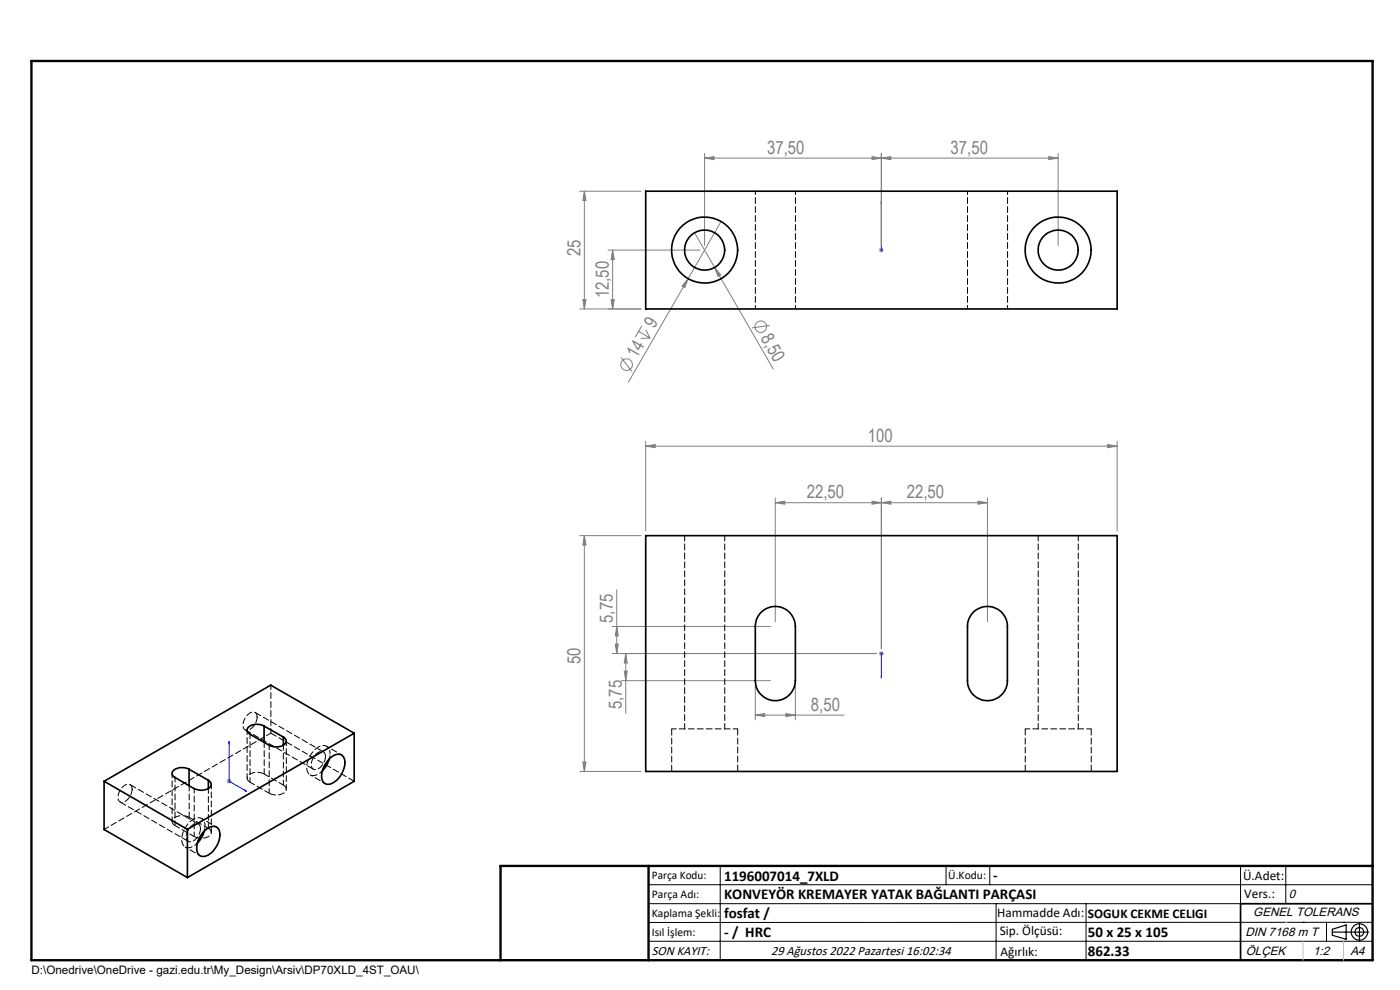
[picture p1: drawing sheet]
<svg xmlns="http://www.w3.org/2000/svg" width="297mm" height="210mm" viewBox="0 0 297 210" stroke-linecap="round" stroke-linejoin="round" font-family="sans-serif">
<g fill="none" stroke="#808080" stroke-width=".21">
<path d="M149.5 33.5l2-.3v.7zM149.5 32.6v19.5M149.5 33.5h75M185 33.2l2 .3-2 .4zM187 33.5l2-.3v.7zM187 32.6v19.5M222.5 33.2l2 .3-2 .4zM224.5 32.6v19.5M123 40.6h13M124 40.6l.3 1.9h-.7zM124 40.6v24.9M129 53h19.5"/>
<path d="M130 53l.3 2.1h-.7zM130 53v12.5M146 59.1l-.7 1.9-.6-.3zM146 59.1l-12.7 22M147.4 49.4l4.2 7.3M151.6 56.7l1.3 1.6-.6 .3zM151.6 56.7l12.4 21.6M153 47l-7 12.1M186.5 53h1M186.6 52.7l.7 .7M187 52.6v.9M187.3 52.7l-.7 .7"/>
<path d="M123 65.5h13M123.6 63.6h.7l-.3 1.9zM129.6 63.6h.7l-.3 1.9zM131.8 75.8l2.3 3M135.5 70.3l2.4 1.4M136.2 69.1l-1.4 2.4M137 69.9l.9 1.8M137.9 71.7l-2 .1M163.3 69l-3.8 .6M137 94.6l2-.3v.7zM137 93.6v19M137 94.6h100"/>
<path d="M235 94.3l2 .3-2 .4zM237 93.6v19M123 113.6h13M124 113.6l.3 2h-.7zM124 113.6v50M164.5 106.6l2-.3v.7zM164.5 105.6v26.3M164.5 106.6h45M185 106.3l2 .3-2 .4zM187 106.6l2-.3v.7zM187 105.6v32M207.5 106.3l2 .3-2 .4z"/>
<path d="M209.5 105.6v26.3M129.9 138.6h56.1M129.9 132.9h33.6M130.5 136.6h.7l-.4 2zM130.8 132.9l.4 2h-.7zM130.8 125.1v13.5M132.8 138.6l.3 2h-.7zM132.8 138.6v12.7M186.5 138.6h1M186.6 138.3l.7 .7M187 138.1v1M187.3 138.3l-.7 .7"/>
<path d="M131.8 144.4h31.7M132.4 142.4h.7l-.3 2zM160.2 151.7l2-.3v.6zM160.2 145.4v7.3M160.2 151.7h18.9M166.7 151.4l2 .3-2 .3zM168.7 145.4v7.3M48.1 165.7h1M48.3 165.4l.7 .7M48.6 165.2v1M49 165.4l-.7 .7M123 163.6h13"/>
<path d="M123.6 161.6h.7l-.3 2z"/>
<circle cx="132.9" cy="77.3" r="1.23"/>
<circle cx="161.4" cy="69.3" r="1.24"/>
</g>
<g fill="none" stroke="#000" stroke-width=".25">
<path d="M282.6 197.7h7.8M282.6 197.1l3-.9v3l-3-.8zM288.4 195.8v3.8M106.2 203.7h185"/>
<circle cx="288.4" cy="197.7" r="1.74"/>
<circle cx="288.4" cy="197.7" r=".93"/>
</g>
<path d="M187 52.9v.3zM187 42.7v.5v-.5M187 53h.1M187 42.7v10.3M187 138.5v.3zM187 138.6h.1M187 138.6v5.2M48.6 157.3l.1 .5-.2-.2zM48.6 157.3v8.4l3.7 2.1M187 143.8v-.5v.5M51.9 167.5l.4 .3-.4-.1z" fill="none" stroke="#00f" stroke-width=".21"/>
<g fill="none" stroke="#000" stroke-width=".21">
<path d="M137.6 187.7h153.6M137.6 191.7h153.6M137.6 199.7h153.6M152.8 183.7v20M200.7 183.7v4M210 183.7v4M211.3 191.7v12M230.4 191.7v12M263.2 183.7v20M272.8 183.7v8M276.4 195.6h.1M281.4 195.6v4.1"/>
<path d="M285 195.6h.1M291.2 195.6l-153.6 .1"/>
</g>
<path d="M291.2 191.7h-28v12" fill="none" stroke="#000" stroke-width=".35"/>
<path d="M6.7 12.9h284.5v190.8h-284.5zM137.6 183.7v20M291.2 183.7h-185v20" fill="none" stroke="#000" stroke-width=".5"/>
<path d="M276.4 199.7v4M285 199.7v4" fill="none" stroke="#c0c0c0" stroke-width=".21"/>
<path d="M272.8 195.6h.1" fill="none" stroke="#c0c0c0" stroke-width=".25"/>
<g fill="#00f">
<path d="M187 52.9v.3zM187 42.7v.5z"/>
<path d="M51.9 167.5l.4 .3-.4-.1zM48.6 157.3l.1 .5-.2-.2z"/>
<path d="M187 143.3v.5zM187 138.5v.3z"/>
</g>
<g fill="#808080">
<path d="M146 59.1l-.7 1.9-.6-.3z"/>
<path d="M151.6 56.7l1.3 1.6-.6 .3z"/>
<path d="M149.5 33.5l2-.3v.7zM185 33.2l2 .3-2 .4zM187 33.5l2-.3v.7zM222.5 33.2l2 .3-2 .4zM164.5 106.6l2-.3v.7zM185 106.3l2 .3-2 .4zM137 94.6l2-.3v.7zM235 94.3l2 .3-2 .4zM187 106.6l2-.3v.7zM207.5 106.3l2 .3-2 .4zM160.2 151.7l2-.3v.6zM166.7 151.4l2 .3-2 .3z"/>
<path d="M123.6 63.6h.7l-.3 1.9zM124 40.6l.3 1.9h-.7zM123.6 161.6h.7l-.3 2zM124 113.6l.3 2h-.7zM130.5 136.6h.7l-.4 2zM130.8 132.9l.4 2h-.7z"/>
<path d="M130 53l.3 2.1h-.7zM129.6 63.6h.7l-.3 1.9zM132.8 138.6l.3 2h-.7zM132.4 142.4h.7l-.3 2z"/>
</g>
<g fill="none" stroke="#000" stroke-width=".35">
<path d="M137 40.6h100v24.9h-100zM137 113.6h100v50h-100zM161.6 129.7a4.3 4.3 0 0 1 4.6-.7 4.3 4.3 0 0 1 2.5 3.9v11.5a4.3 4.3 0 0 1-4.2 4.2 4.3 4.3 0 0 1-4.3-4.2v-11.5a4.1 4.1 0 0 1 1.4-3.2zM206.6 129.7a4.3 4.3 0 0 1 4.6-.7 4.3 4.3 0 0 1 2.5 3.9v11.5a4.2 4.2 0 0 1-4.2 4.2 4.2 4.2 0 0 1-4.3-4.2v-11.5a4.2 4.2 0 0 1 1.4-3.2zM56 154a2.77 2.77 0 0 0-3.5 .6v.6l.5 .5 4.1 2.4a2.83 2.83 0 0 0 3.6-.6l-.1-.6-.5-.6M56 154l4.1 2.3M56 154v3.5M60.1 156.3v1.8M75.1 155.5v10.2l-35.3 20.5M75.1 155.5l-35.3 20.4M75.1 155.5l-17.7-10.2-35.3 20.4M22.1 165.7l17.7 10.2"/>
<path d="M22.1 165.7v10.3l17.7 10.2M39.8 175.9v10.3M40.1 163.2a2.77 2.77 0 0 0-3.6 .6v.4l.4 .6 4.3 2.5a2.89 2.89 0 0 0 3.6-.7l-.1-.6-.5-.5M40.1 163.2l4.1 2.3M40.1 163.2v3.4M43.3 176.3a2.13 2.13 0 0 1 2.9-.7 3.8 3.8 0 0 1-.7 4.6 2.59 2.59 0 0 1-3.2 1.2 3.1 3.1 0 0 1 0-3.7zM43.3 176.3a5.8 5.8 0 0 1-1.4 2.5M44.2 165.5v1.8M69.8 161a2.09 2.09 0 0 1 2.9-.7 3.3 3.3 0 0 1-.2 3.8 3.2 3.2 0 0 1-3.5 2.2 2.36 2.36 0 0 1-.5-3.1l.5-1.2zM69.8 161a6.4 6.4 0 0 1-1.4 2.5"/>
<circle cx="149.5" cy="53" r="7"/>
<circle cx="149.5" cy="53.1" r="4.3"/>
<circle cx="224.5" cy="53" r="7"/>
<circle cx="224.5" cy="53.1" r="4.3"/>
</g>
<path d="M160.2 40.5v25M205.2 40.5v25M168.7 65.5v-25M213.7 65.5v-25M70 159.9a1.55 1.55 0 0 0-.9-1.7 1.55 1.55 0 0 0-1.8 .4 4.9 4.9 0 0 0-2 5.3 1.65 1.65 0 0 0 2.6 0l.5-.4M43.3 176.3l.2-1.1M43.5 175.2a1.55 1.55 0 0 0-.9-1.7 1.55 1.55 0 0 0-1.8 .4 4.9 4.9 0 0 0-2 5.3 1.65 1.65 0 0 0 2.6 0l.5-.4M69.9 161l.1-1.1" fill="none" stroke="#000" stroke-width=".21" stroke-dasharray="1.3 .6" stroke-dashoffset=".5"/>
<path d="M52.4 154.8v10.3M57.1 158.1v10.2M57.5 145.3v10.2M156.5 154.6h-14M231.5 154.6h-14M36.5 164v10.2M37.1 175.1v-10.2M41.2 167.2v10.3M44.8 176.6v-10.2M53 165.9v-10.2M60.7 167.4v-10.2" fill="none" stroke="#000" stroke-width=".21" stroke-dasharray="1.3 .6" stroke-dashoffset=".3"/>
<path d="M52 154.8l14.5 8.4M68.6 159.5l-14.5-8.4M142.5 154.6v9M217.5 154.6v9M25.5 170.1l14.5 8.4M40.1 173.4a2.84 2.84 0 0 0-3.5 .6v.6l.5 .5M41.2 177.5a2.84 2.84 0 0 0 3.6-.7l-.1-.6-.5-.5M42.1 174.8l-14.5-8.4M56.1 164.2a2.84 2.84 0 0 0-3.6 .6v.6l.5 .5M57.1 168.3a2.84 2.84 0 0 0 3.6-.6v-.6l-.6-.6M156.5 163.6v-9M231.5 163.6v-9" fill="none" stroke="#000" stroke-width=".21" stroke-dasharray="1.3 .6" stroke-dashoffset="-.1"/>
<path d="M145.2 113.6v41M220.2 113.6v41M56.1 157.5v6.7M153.7 154.6v-41M228.7 154.6v-41M40.1 166.6v6.8" fill="none" stroke="#000" stroke-width=".21" stroke-dasharray="1.3 .6" stroke-dashoffset=".1"/>
<path d="M54.5 152.1a.94 .94 0 0 0-.5-1 .94 .94 0 0 0-1.1 .2 2.88 2.88 0 0 0-1.2 3.2 1.18 1.18 0 0 0 1.9-.3l.8-1.2 .1-.9M57.5 155.5l17.6 10.2M28 167.4a.94 .94 0 0 0-.5-1 .94 .94 0 0 0-1.1 .2 2.88 2.88 0 0 0-1.2 3.3 1.18 1.18 0 0 0 1.9-.4l.6-.8 .3-1.3M42.5 175.8a.94 .94 0 0 0-.5-1 .94 .94 0 0 0-1.1 .2 2.88 2.88 0 0 0-1.2 3.2 1.18 1.18 0 0 0 1.9-.3l.6-.9 .3-1.2M69 160.5a.94 .94 0 0 0-.5-1 .94 .94 0 0 0-1.1 .2 2.88 2.88 0 0 0-1.2 3.2 1.18 1.18 0 0 0 1.9-.3l.6-.9 .3-1.2" fill="none" stroke="#000" stroke-width=".21" stroke-dasharray="1.3 .6"/>
<path d="M22.1 175.9l35.4-20.4M37.1 175.1l4.1 2.4M40.1 173.4l4.1 2.3M44.2 175.7v-8.5M53 165.9l4.1 2.4M56.1 164.2l4 2.3M60.1 166.5v-8.4" fill="none" stroke="#000" stroke-width=".21" stroke-dasharray="1.3 .6" stroke-dashoffset=".2"/>
<path d="M39.3 179.7l3.2 1.8M46 175.4l-3.2-1.8M65.8 164.4l3.2 1.8M72.5 160.1l-3.2-1.8" fill="none" stroke="#000" stroke-width=".21" stroke-dasharray="1.3 .6" stroke-dashoffset=".7"/>
<g font-size="3.9" fill="#808080">
<text x="162.7" y="32.7">37,50</text>
<text x="201.7" y="32.7">37,50</text>
<text x="123.1" y="54.3" transform="rotate(-90 123.1 54.3)">25</text>
<text x="129.1" y="63.3" transform="rotate(-90 129.1 63.3)">12,50</text>
<text x="138.9" y="69.7" transform="rotate(-60 138.9 69.7)">9</text>
<text x="161.3" y="71.7" transform="rotate(60 161.3 71.7)">8,50</text>
<text x="135.1" y="76.2" transform="rotate(-60 135.1 76.2)">14</text>
<text x="184.1" y="93.7">100</text>
<text x="171.1" y="105.7">22,50</text>
<text x="192.3" y="105.7">22,50</text>
<text x="130" y="132.1" transform="rotate(-90 130 132.1)">5,75</text>
<text x="123.1" y="140.8" transform="rotate(-90 123.1 140.8)">50</text>
<text x="131.9" y="150.4" transform="rotate(-90 131.9 150.4)">5,75</text>
<text x="172" y="150.8">8,50</text>
</g>
<g font-size="3.2">
<text x="153.6" y="186.8">1196007014_7XLD</text>
<text x="153.6" y="190.8">KONVEYÖR KREMAYER YATAK BAĞLANTI PARÇASI</text>
<text x="210.7" y="186.6">-</text>
<text x="153.6" y="194.8">fosfat /</text>
<text x="153.6" y="198.8">- / HRC</text>
<text x="230.8" y="198.7">50 x 25 x 105</text>
<text x="230.8" y="202.8">862.33</text>
</g>
<g font-size="2.8">
<text x="263.7" y="186.7">Ü.Adet:</text>
<text x="263.9" y="190.5">Vers.:</text>
<text x="211.5" y="194.5">Hammadde Adı:</text>
<text x="230.8" y="194.7">SOGUK CEKME CELIGI</text>
<text x="138.3" y="202.6">SON KAYIT:</text>
<text x="163.6" y="202.6">29 Ağustos 2022 Pazartesi 16:02:34</text>
<text x="212.1" y="198.4">Sip. Ölçüsü:</text>
<text x="212.2" y="202.7">Ağırlık:</text>
</g>
<g font-size="2.6">
<text x="273.4" y="190.4">0</text>
<text x="265.9" y="194.4">GENEL TOLERANS</text>
<text x="264.2" y="198.5">DIN 7168 m T</text>
<text x="264.3" y="202.6">ÖLÇEK</text>
<text x="278.5" y="202.6">1:2</text>
<text x="286.5" y="202.6">A4</text>
</g>
<g font-size="2.5">
<text x="138.3" y="186.4">Parça Kodu:</text>
<text x="138.3" y="190.5">Parça Adı:</text>
<text x="201.2" y="186.5">Ü.Kodu:</text>
<text x="138.3" y="194.5">Kaplama Şekli:</text>
<text x="138.3" y="198.6">Isıl İşlem:</text>
<text x="6.7" y="206.7">D:\Onedrive\OneDrive - gazi.edu.tr\My_Design\Arsiv\DP70XLD_4ST_OAU\</text>
</g>
</svg>
